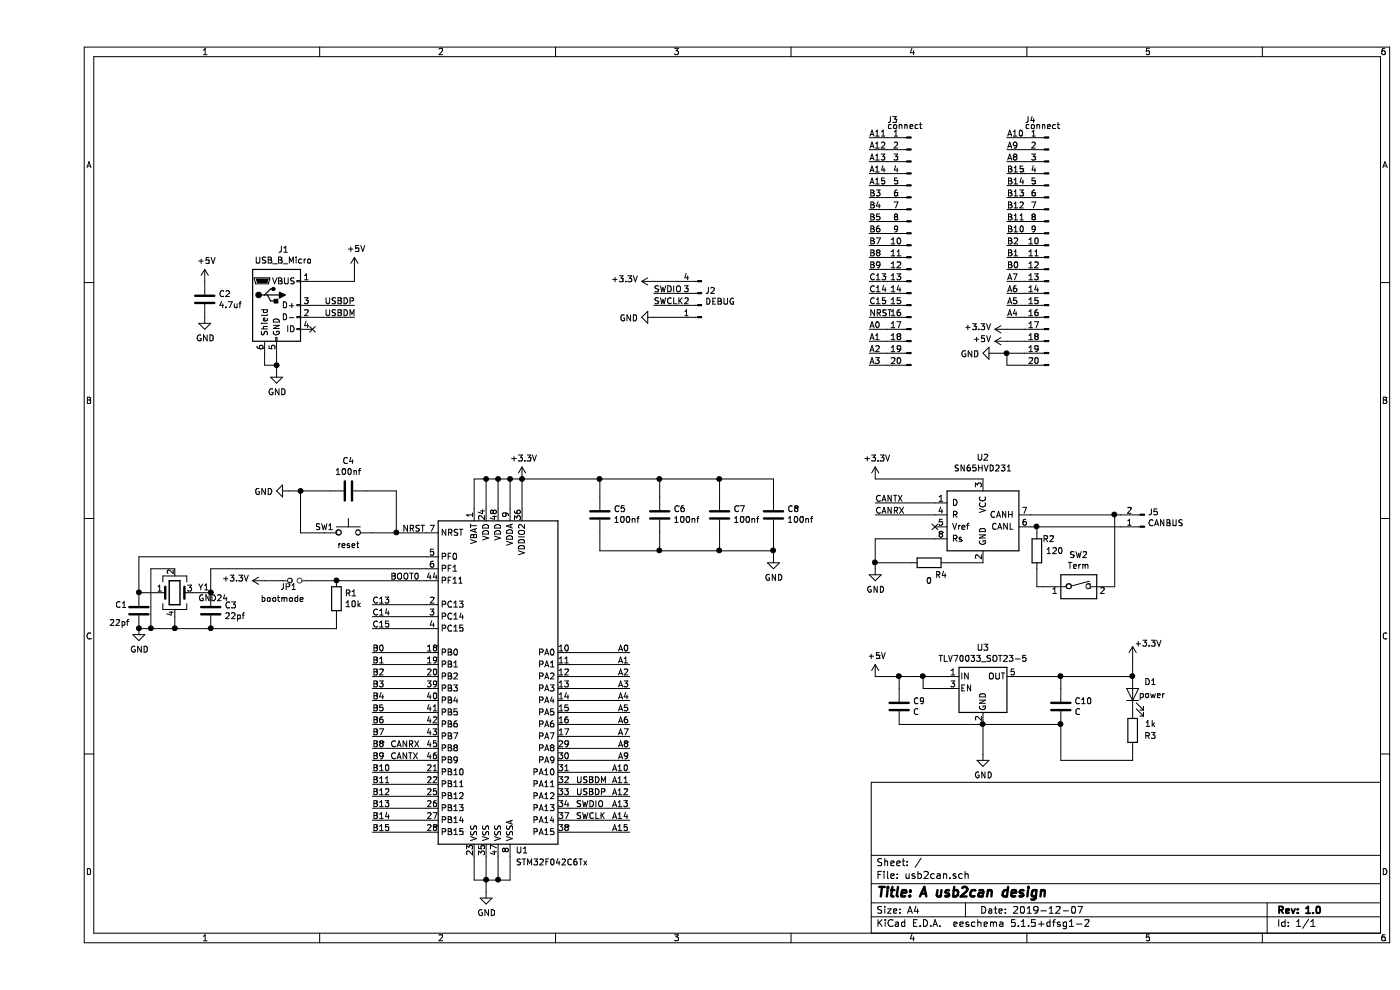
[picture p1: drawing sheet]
EESchema Schematic File Version 4
LIBS:usb2can-cache
EELAYER 30 0
EELAYER END
$Descr A4 11693 8268
encoding utf-8
Sheet 1 1
Title "A usb2can design"
Date "2019-12-07"
Rev "1.0"
Comp ""
Comment1 ""
Comment2 ""
Comment3 ""
Comment4 ""
$EndDescr
$Comp
L Switch:SW_Push SW1
U 1 1
P 2600 4450
F 0 "SW1" H 2400 4500 50  0000 C CNN
F 1 "reset" H 2600 4350 50  0000 C CNN
F 2 "Button_Switch_SMD:SW_SPST_B3U-1000P" H 2600 4650 50  0001 C CNN
F 3 "~" H 2600 4650 50  0001 C CNN
	1    2600 4450
	1    0    0    -1  
$EndComp
$Comp
L Interface_CAN_LIN:SN65HVD231 U2
U 1 1
P 7900 4300
F 0 "U2" H 7900 4781 50  0000 C CNN
F 1 "SN65HVD231" H 7900 4690 50  0000 C CNN
F 2 "Package_SO:SOIC-8_3.9x4.9mm_P1.27mm" H 7900 3800 50  0001 C CNN
F 3 "http://www.ti.com/lit/ds/symlink/sn65hvd230.pdf" H 7800 4700 50  0001 C CNN
	1    7900 4300
	1    0    0    -1  
$EndComp
$Comp
L Device:Crystal_GND24 Y1
U 1 1
P 1150 4950
F 0 "Y1" H 1344 4996 50  0000 L CNN
F 1 "GND24" H 1344 4905 50  0000 L CNN
F 2 "Crystal:Crystal_SMD_3225-4Pin_3.2x2.5mm" H 1150 4950 50  0001 C CNN
F 3 "~" H 1150 4950 50  0001 C CNN
	1    1150 4950
	1    0    0    -1  
$EndComp
$Comp
L Device:C C9
U 1 1
P 7200 5900
F 0 "C9" H 7315 5946 50  0000 L CNN
F 1 "C" H 7315 5855 50  0000 L CNN
F 2 "Capacitor_SMD:C_0603_1608Metric" H 7238 5750 50  0001 C CNN
F 3 "~" H 7200 5900 50  0001 C CNN
	1    7200 5900
	1    0    0    -1  
$EndComp
$Comp
L Device:R R2
U 1 1
P 8350 4600
F 0 "R2" H 8450 4700 50  0000 C CNN
F 1 "120" H 8500 4600 50  0000 C CNN
F 2 "Resistor_SMD:R_0603_1608Metric" V 8280 4600 50  0001 C CNN
F 3 "~" H 8350 4600 50  0001 C CNN
	1    8350 4600
	1    0    0    -1  
$EndComp
$Comp
L Regulator_Linear:TLV70033_SOT23-5 U3
U 1 1
P 7900 5750
F 0 "U3" H 7900 6092 50  0000 C CNN
F 1 "TLV70033_SOT23-5" H 7900 6001 50  0000 C CNN
F 2 "Package_TO_SOT_SMD:SOT-23-5" H 7900 6075 50  0001 C CIN
F 3 "http://www.ti.com/lit/ds/symlink/tlv700.pdf" H 7900 5800 50  0001 C CNN
	1    7900 5750
	1    0    0    -1  
$EndComp
$Comp
L power:+5V #PWR015
U 1 1
P 7000 5650
F 0 "#PWR015" H 7000 5500 50  0001 C CNN
F 1 "+5V" H 7015 5823 50  0000 C CNN
F 2 "" H 7000 5650 50  0001 C CNN
F 3 "" H 7000 5650 50  0001 C CNN
	1    7000 5650
	1    0    0    -1  
$EndComp
Wire Wire Line
	7000 5650 7200 5650
Wire Wire Line
	7600 5750 7400 5750
Wire Wire Line
	7400 5750 7400 5650
Connection ~ 7400 5650
Wire Wire Line
	7400 5650 7600 5650
$Comp
L power:GND #PWR016
U 1 1
P 7900 6300
F 0 "#PWR016" H 7900 6050 50  0001 C CNN
F 1 "GND" H 7905 6127 50  0000 C CNN
F 2 "" H 7900 6300 50  0001 C CNN
F 3 "" H 7900 6300 50  0001 C CNN
	1    7900 6300
	1    0    0    -1  
$EndComp
$Comp
L Device:C C10
U 1 1
P 8550 5900
F 0 "C10" H 8665 5946 50  0000 L CNN
F 1 "C" H 8665 5855 50  0000 L CNN
F 2 "Capacitor_SMD:C_0603_1608Metric" H 8588 5750 50  0001 C CNN
F 3 "~" H 8550 5900 50  0001 C CNN
	1    8550 5900
	1    0    0    -1  
$EndComp
Wire Wire Line
	8200 5650 8550 5650
Wire Wire Line
	7200 5750 7200 5650
Connection ~ 7200 5650
Wire Wire Line
	7200 5650 7400 5650
Connection ~ 8550 5650
Wire Wire Line
	7200 6050 7900 6050
Connection ~ 7900 6050
Wire Wire Line
	7900 6050 8550 6050
Wire Wire Line
	8550 5650 8550 5750
Wire Wire Line
	2800 4450 3000 4450
Wire Wire Line
	1450 4950 1300 4950
Wire Wire Line
	850  4950 1000 4950
$Comp
L Device:C C1
U 1 1
P 850 5100
F 0 "C1" H 650 5150 50  0000 L CNN
F 1 "22pf" H 600 5000 50  0000 L CNN
F 2 "Capacitor_SMD:C_0603_1608Metric" H 888 4950 50  0001 C CNN
F 3 "~" H 850 5100 50  0001 C CNN
	1    850  5100
	1    0    0    -1  
$EndComp
Connection ~ 850  4950
$Comp
L Device:C C3
U 1 1
P 1450 5100
F 0 "C3" H 1565 5146 50  0000 L CNN
F 1 "22pf" H 1565 5055 50  0000 L CNN
F 2 "Capacitor_SMD:C_0603_1608Metric" H 1488 4950 50  0001 C CNN
F 3 "~" H 1450 5100 50  0001 C CNN
	1    1450 5100
	1    0    0    -1  
$EndComp
Connection ~ 1450 4950
$Comp
L power:GND #PWR01
U 1 1
P 850 5250
F 0 "#PWR01" H 850 5000 50  0001 C CNN
F 1 "GND" H 855 5077 50  0000 C CNN
F 2 "" H 850 5250 50  0001 C CNN
F 3 "" H 850 5250 50  0001 C CNN
	1    850  5250
	1    0    0    -1  
$EndComp
Wire Wire Line
	1450 4750 1450 4950
Wire Wire Line
	850  4650 850  4950
$Comp
L Device:R R1
U 1 1
P 2500 5000
F 0 "R1" H 2570 5046 50  0000 L CNN
F 1 "10k" H 2570 4955 50  0000 L CNN
F 2 "Resistor_SMD:R_0603_1608Metric" V 2430 5000 50  0001 C CNN
F 3 "~" H 2500 5000 50  0001 C CNN
	1    2500 5000
	1    0    0    -1  
$EndComp
$Comp
L power:+3.3V #PWR09
U 1 1
P 4050 4000
F 0 "#PWR09" H 4050 3850 50  0001 C CNN
F 1 "+3.3V" H 4065 4173 50  0000 C CNN
F 2 "" H 4050 4000 50  0001 C CNN
F 3 "" H 4050 4000 50  0001 C CNN
	1    4050 4000
	1    0    0    -1  
$EndComp
Wire Wire Line
	850  4650 3250 4650
Wire Wire Line
	1450 4750 3250 4750
$Comp
L power:+3.3V #PWR04
U 1 1
P 1900 4850
F 0 "#PWR04" H 1900 4700 50  0001 C CNN
F 1 "+3.3V" V 1915 4978 50  0000 L CNN
F 2 "" H 1900 4850 50  0001 C CNN
F 3 "" H 1900 4850 50  0001 C CNN
	1    1900 4850
	0    -1   -1   0   
$EndComp
$Comp
L Device:Jumper_NO_Small JP1
U 1 1
P 2150 4850
F 0 "JP1" H 2100 4800 50  0000 C CNN
F 1 "bootmode" H 2050 4700 50  0000 C CNN
F 2 "Jumper:SolderJumper-2_P1.3mm_Open_TrianglePad1.0x1.5mm" H 2150 4850 50  0001 C CNN
F 3 "~" H 2150 4850 50  0001 C CNN
	1    2150 4850
	1    0    0    -1  
$EndComp
Wire Wire Line
	1450 5250 1150 5250
Connection ~ 1450 5250
Connection ~ 850  5250
Wire Wire Line
	1150 5150 1150 5250
Connection ~ 1150 5250
Wire Wire Line
	1150 5250 950  5250
Wire Wire Line
	1150 4750 950  4750
Wire Wire Line
	950  4750 950  5250
Connection ~ 950  5250
Wire Wire Line
	950  5250 850  5250
$Comp
L Device:C C4
U 1 1
P 2600 4100
F 0 "C4" V 2348 4100 50  0000 C CNN
F 1 "100nf" V 2439 4100 50  0000 C CNN
F 2 "Capacitor_SMD:C_0603_1608Metric" H 2638 3950 50  0001 C CNN
F 3 "~" H 2600 4100 50  0001 C CNN
	1    2600 4100
	0    1    1    0   
$EndComp
$Comp
L power:GND #PWR06
U 1 1
P 2100 4100
F 0 "#PWR06" H 2100 3850 50  0001 C CNN
F 1 "GND" V 2105 3972 50  0000 R CNN
F 2 "" H 2100 4100 50  0001 C CNN
F 3 "" H 2100 4100 50  0001 C CNN
	1    2100 4100
	0    1    1    0   
$EndComp
Wire Wire Line
	2750 4100 3000 4100
Wire Wire Line
	3000 4100 3000 4450
Connection ~ 3000 4450
Wire Wire Line
	3000 4450 3250 4450
Wire Wire Line
	2200 4100 2200 4450
Wire Wire Line
	2400 4450 2200 4450
Wire Wire Line
	2200 4100 2450 4100
Connection ~ 2200 4100
Wire Wire Line
	2100 4100 2200 4100
Wire Wire Line
	3650 4250 3650 4000
Wire Wire Line
	3650 4000 3750 4000
Connection ~ 3750 4000
Wire Wire Line
	3750 4000 3850 4000
Connection ~ 3850 4000
Wire Wire Line
	3850 4000 3950 4000
Wire Wire Line
	3950 4250 3950 4000
Connection ~ 3950 4000
Wire Wire Line
	3950 4000 4050 4000
Wire Wire Line
	4050 4250 4050 4000
Connection ~ 4050 4000
Wire Wire Line
	3850 4000 3850 4250
Wire Wire Line
	3750 4000 3750 4250
$Comp
L Device:C C5
U 1 1
P 4700 4300
F 0 "C5" H 4585 4254 50  0000 R CNN
F 1 "100nf" H 4585 4345 50  0000 R CNN
F 2 "Capacitor_SMD:C_0603_1608Metric" H 4738 4150 50  0001 C CNN
F 3 "~" H 4700 4300 50  0001 C CNN
	1    4700 4300
	-1   0    0    1   
$EndComp
$Comp
L Device:C C6
U 1 1
P 5200 4300
F 0 "C6" H 5085 4254 50  0000 R CNN
F 1 "100nf" H 5085 4345 50  0000 R CNN
F 2 "Capacitor_SMD:C_0603_1608Metric" H 5238 4150 50  0001 C CNN
F 3 "~" H 5200 4300 50  0001 C CNN
	1    5200 4300
	-1   0    0    1   
$EndComp
$Comp
L Device:C C7
U 1 1
P 5700 4300
F 0 "C7" H 5585 4254 50  0000 R CNN
F 1 "100nf" H 5585 4345 50  0000 R CNN
F 2 "Capacitor_SMD:C_0603_1608Metric" H 5738 4150 50  0001 C CNN
F 3 "~" H 5700 4300 50  0001 C CNN
	1    5700 4300
	-1   0    0    1   
$EndComp
$Comp
L Device:C C8
U 1 1
P 6150 4300
F 0 "C8" H 6035 4254 50  0000 R CNN
F 1 "100nf" H 6035 4345 50  0000 R CNN
F 2 "Capacitor_SMD:C_0603_1608Metric" H 6188 4150 50  0001 C CNN
F 3 "~" H 6150 4300 50  0001 C CNN
	1    6150 4300
	-1   0    0    1   
$EndComp
Wire Wire Line
	4050 4000 4700 4000
Wire Wire Line
	6150 4000 6150 4150
$Comp
L power:GND #PWR012
U 1 1
P 6150 4650
F 0 "#PWR012" H 6150 4400 50  0001 C CNN
F 1 "GND" H 6155 4477 50  0000 C CNN
F 2 "" H 6150 4650 50  0001 C CNN
F 3 "" H 6150 4650 50  0001 C CNN
	1    6150 4650
	1    0    0    -1  
$EndComp
Wire Wire Line
	6150 4450 6150 4600
Wire Wire Line
	4700 4150 4700 4000
Connection ~ 4700 4000
Wire Wire Line
	4700 4000 5200 4000
Wire Wire Line
	5200 4150 5200 4000
Connection ~ 5200 4000
Wire Wire Line
	5200 4000 5700 4000
Wire Wire Line
	5700 4150 5700 4000
Connection ~ 5700 4000
Wire Wire Line
	5700 4000 6150 4000
Wire Wire Line
	4700 4450 4700 4600
Wire Wire Line
	4700 4600 5200 4600
Connection ~ 6150 4600
Wire Wire Line
	6150 4600 6150 4650
Wire Wire Line
	5200 4450 5200 4600
Connection ~ 5200 4600
Wire Wire Line
	5200 4600 5700 4600
Wire Wire Line
	5700 4450 5700 4600
Connection ~ 5700 4600
Wire Wire Line
	5700 4600 6150 4600
Text Label 2950 4850 0    50   ~ 0
BOOT0
$Comp
L MCU_ST_STM32F0:STM32F042C6Tx U1
U 1 1
P 3850 5650
F 0 "U1" H 4050 4200 50  0000 C CNN
F 1 "STM32F042C6Tx" H 4300 4100 50  0000 C CNN
F 2 "Package_QFP:LQFP-48_7x7mm_P0.5mm" H 3350 4250 50  0001 R CNN
F 3 "http://www.st.com/st-web-ui/static/active/en/resource/technical/document/datasheet/DM00105814.pdf" H 3850 5650 50  0001 C CNN
	1    3850 5650
	1    0    0    -1  
$EndComp
Wire Wire Line
	3650 7150 3650 7350
Wire Wire Line
	3650 7350 3750 7350
Wire Wire Line
	3750 7350 3750 7150
Wire Wire Line
	3750 7350 3850 7350
Wire Wire Line
	3850 7350 3850 7150
Connection ~ 3750 7350
Wire Wire Line
	3850 7350 3950 7350
Wire Wire Line
	3950 7350 3950 7150
Connection ~ 3850 7350
$Comp
L power:GND #PWR08
U 1 1
P 3750 7450
F 0 "#PWR08" H 3750 7200 50  0001 C CNN
F 1 "GND" H 3755 7277 50  0000 C CNN
F 2 "" H 3750 7450 50  0001 C CNN
F 3 "" H 3750 7450 50  0001 C CNN
	1    3750 7450
	1    0    0    -1  
$EndComp
Wire Wire Line
	3750 7350 3750 7450
Text Label 4500 6750 0    50   ~ 0
SWDIO
Text Label 4500 6850 0    50   ~ 0
SWCLK
Text Label 4500 6550 0    50   ~ 0
USBDM
Text Label 4500 6650 0    50   ~ 0
USBDP
Wire Wire Line
	3250 6250 2800 6250
Wire Wire Line
	3250 6350 2800 6350
Text Label 2950 6250 0    50   ~ 0
CANRX
Text Label 2950 6350 0    50   ~ 0
CANTX
Wire Wire Line
	7500 4200 7000 4200
Wire Wire Line
	7500 4300 7000 4300
Text Label 7000 4200 0    50   ~ 0
CANTX
Text Label 7000 4300 0    50   ~ 0
CANRX
$Comp
L power:GND #PWR014
U 1 1
P 7000 4750
F 0 "#PWR014" H 7000 4500 50  0001 C CNN
F 1 "GND" H 7005 4577 50  0000 C CNN
F 2 "" H 7000 4750 50  0001 C CNN
F 3 "" H 7000 4750 50  0001 C CNN
	1    7000 4750
	1    0    0    -1  
$EndComp
Wire Wire Line
	7500 4500 7000 4500
Wire Wire Line
	7000 4000 7900 4000
$Comp
L power:+3.3V #PWR013
U 1 1
P 7000 4000
F 0 "#PWR013" H 7000 3850 50  0001 C CNN
F 1 "+3.3V" H 7015 4173 50  0000 C CNN
F 2 "" H 7000 4000 50  0001 C CNN
F 3 "" H 7000 4000 50  0001 C CNN
	1    7000 4000
	1    0    0    -1  
$EndComp
NoConn ~ 7500 4400
$Comp
L Connector:Conn_01x02_Male J5
U 1 1
P 9250 4400
F 0 "J5" H 9222 4282 50  0000 R CNN
F 1 "CANBUS" H 9222 4373 50  0000 R CNN
F 2 "Connector_Phoenix_MSTB:PhoenixContact_MSTBVA_2,5_2-G_1x02_P5.00mm_Vertical" H 9250 4400 50  0001 C CNN
F 3 "~" H 9250 4400 50  0001 C CNN
	1    9250 4400
	-1   0    0    1   
$EndComp
$Comp
L Switch:SW_DIP_x01 SW2
U 1 1
P 8700 4900
F 0 "SW2" H 8700 5167 50  0000 C CNN
F 1 "Term" H 8700 5076 50  0000 C CNN
F 2 "Button_Switch_THT:SW_DIP_SPSTx01_Slide_9.78x4.72mm_W7.62mm_P2.54mm" H 8700 4900 50  0001 C CNN
F 3 "~" H 8700 4900 50  0001 C CNN
	1    8700 4900
	1    0    0    -1  
$EndComp
Wire Wire Line
	8300 4300 9000 4300
Wire Wire Line
	8300 4400 8350 4400
Wire Wire Line
	8350 4750 8350 4900
Wire Wire Line
	8350 4900 8400 4900
Wire Wire Line
	8350 4450 8350 4400
Connection ~ 8350 4400
Wire Wire Line
	8350 4400 9050 4400
Connection ~ 9000 4300
Wire Wire Line
	9000 4300 9050 4300
Wire Wire Line
	9000 4300 9000 4900
$Comp
L Connector:USB_B_Micro J1
U 1 1
P 2000 2550
F 0 "J1" H 2057 3017 50  0000 C CNN
F 1 "USB_B_Micro" H 2057 2926 50  0000 C CNN
F 2 "Connector_USB:USB_Micro-B_Wuerth_629105150521" H 2150 2500 50  0001 C CNN
F 3 "~" H 2150 2500 50  0001 C CNN
	1    2000 2550
	1    0    0    -1  
$EndComp
$Comp
L power:+5V #PWR07
U 1 1
P 2650 2250
F 0 "#PWR07" H 2650 2100 50  0001 C CNN
F 1 "+5V" H 2665 2423 50  0000 C CNN
F 2 "" H 2650 2250 50  0001 C CNN
F 3 "" H 2650 2250 50  0001 C CNN
	1    2650 2250
	1    0    0    -1  
$EndComp
Wire Wire Line
	2300 2350 2650 2350
Wire Wire Line
	2650 2350 2650 2250
NoConn ~ 2300 2750
$Comp
L power:GND #PWR05
U 1 1
P 2000 3100
F 0 "#PWR05" H 2000 2850 50  0001 C CNN
F 1 "GND" H 2005 2927 50  0000 C CNN
F 2 "" H 2000 3100 50  0001 C CNN
F 3 "" H 2000 3100 50  0001 C CNN
	1    2000 3100
	1    0    0    -1  
$EndComp
Wire Wire Line
	2000 2950 2000 3050
Wire Wire Line
	1900 2950 1900 3050
Wire Wire Line
	1900 3050 2000 3050
Connection ~ 2000 3050
Wire Wire Line
	2000 3050 2000 3100
Wire Wire Line
	2300 2550 2650 2550
Wire Wire Line
	2300 2650 2650 2650
Text Label 2400 2550 0    50   ~ 0
USBDP
Text Label 2400 2650 0    50   ~ 0
USBDM
$Comp
L power:+5V #PWR02
U 1 1
P 1400 2350
F 0 "#PWR02" H 1400 2200 50  0001 C CNN
F 1 "+5V" H 1415 2523 50  0000 C CNN
F 2 "" H 1400 2350 50  0001 C CNN
F 3 "" H 1400 2350 50  0001 C CNN
	1    1400 2350
	1    0    0    -1  
$EndComp
$Comp
L power:GND #PWR03
U 1 1
P 1400 2650
F 0 "#PWR03" H 1400 2400 50  0001 C CNN
F 1 "GND" H 1405 2477 50  0000 C CNN
F 2 "" H 1400 2650 50  0001 C CNN
F 3 "" H 1400 2650 50  0001 C CNN
	1    1400 2650
	1    0    0    -1  
$EndComp
$Comp
L Device:C C2
U 1 1
P 1400 2500
F 0 "C2" H 1515 2546 50  0000 L CNN
F 1 "4.7uf" H 1515 2455 50  0000 L CNN
F 2 "Capacitor_SMD:C_0805_2012Metric" H 1438 2350 50  0001 C CNN
F 3 "~" H 1400 2500 50  0001 C CNN
	1    1400 2500
	1    0    0    -1  
$EndComp
Wire Wire Line
	2500 5250 2500 5150
Wire Wire Line
	2500 4850 3250 4850
Wire Wire Line
	1450 5250 2500 5250
Wire Wire Line
	2500 4850 2250 4850
Connection ~ 2500 4850
Wire Wire Line
	2050 4850 1900 4850
$Comp
L Device:LED D1
U 1 1
P 9150 5800
F 0 "D1" V 9250 5650 50  0000 C CNN
F 1 "power" V 9143 5636 50  0000 C CNN
F 2 "LED_SMD:LED_0603_1608Metric" H 9150 5800 50  0001 C CNN
F 3 "~" H 9150 5800 50  0001 C CNN
	1    9150 5800
	0    -1   -1   0   
$EndComp
$Comp
L Device:R R3
U 1 1
P 9150 6100
F 0 "R3" H 9000 6150 50  0000 C CNN
F 1 "1k" H 9000 6050 50  0000 C CNN
F 2 "Resistor_SMD:R_0603_1608Metric" V 9080 6100 50  0001 C CNN
F 3 "~" H 9150 6100 50  0001 C CNN
	1    9150 6100
	-1   0    0    1   
$EndComp
$Comp
L power:+3.3V #PWR020
U 1 1
P 9150 5500
F 0 "#PWR020" H 9150 5350 50  0001 C CNN
F 1 "+3.3V" H 9165 5628 50  0000 L CNN
F 2 "" H 9150 5500 50  0001 C CNN
F 3 "" H 9150 5500 50  0001 C CNN
	1    9150 5500
	1    0    0    -1  
$EndComp
Wire Wire Line
	9150 5500 9150 5650
Wire Wire Line
	9150 6250 9150 6350
Wire Wire Line
	7900 6050 7900 6300
Connection ~ 9150 5650
Wire Wire Line
	9150 6350 8550 6350
Wire Wire Line
	8550 6350 8550 6050
Connection ~ 8550 6050
Wire Wire Line
	8550 5650 9150 5650
Wire Wire Line
	2800 6150 3250 6150
Wire Wire Line
	2800 6050 3250 6050
Wire Wire Line
	2800 5950 3250 5950
Wire Wire Line
	2800 5850 3250 5850
Wire Wire Line
	2800 5750 3250 5750
Wire Wire Line
	2800 5650 3250 5650
Wire Wire Line
	2800 5550 3250 5550
Wire Wire Line
	2800 5450 3250 5450
Wire Wire Line
	2800 5250 3250 5250
Wire Wire Line
	2800 5150 3250 5150
Wire Wire Line
	2800 5050 3250 5050
Wire Wire Line
	2800 6450 3250 6450
Wire Wire Line
	2800 6550 3250 6550
Wire Wire Line
	2800 6650 3250 6650
Wire Wire Line
	2800 6750 3250 6750
Wire Wire Line
	2800 6850 3250 6850
Wire Wire Line
	2800 6950 3250 6950
Wire Wire Line
	4450 6550 4950 6550
Wire Wire Line
	4450 6650 4950 6650
Wire Wire Line
	4450 6750 4950 6750
Wire Wire Line
	4450 6850 4950 6850
Wire Wire Line
	4450 6950 4950 6950
Wire Wire Line
	4450 6450 4950 6450
Wire Wire Line
	4450 6350 4950 6350
Wire Wire Line
	4450 6250 4950 6250
Wire Wire Line
	4450 6150 4950 6150
Wire Wire Line
	4450 6050 4950 6050
Wire Wire Line
	4450 5950 4950 5950
Wire Wire Line
	4450 5850 4950 5850
Wire Wire Line
	4450 5750 4950 5750
Wire Wire Line
	4450 5650 4950 5650
Wire Wire Line
	4450 5550 4950 5550
Wire Wire Line
	4450 5450 4950 5450
Text Label 2800 5050 0    50   ~ 0
C13
Text Label 2800 5150 0    50   ~ 0
C14
Text Label 2800 5250 0    50   ~ 0
C15
Text Label 2800 5450 0    50   ~ 0
B0
Text Label 2800 5550 0    50   ~ 0
B1
Text Label 2800 5650 0    50   ~ 0
B2
Text Label 2800 5750 0    50   ~ 0
B3
Text Label 2800 5850 0    50   ~ 0
B4
Text Label 2800 5950 0    50   ~ 0
B5
Text Label 2800 6050 0    50   ~ 0
B6
Text Label 2800 6150 0    50   ~ 0
B7
Text Label 2800 6250 0    50   ~ 0
B8
Text Label 2800 6350 0    50   ~ 0
B9
Text Label 2800 6450 0    50   ~ 0
B10
Text Label 2800 6550 0    50   ~ 0
B11
Text Label 2800 6650 0    50   ~ 0
B12
Text Label 2800 6750 0    50   ~ 0
B13
Text Label 2800 6850 0    50   ~ 0
B14
Text Label 2800 6950 0    50   ~ 0
B15
Text Label 4800 6950 0    50   ~ 0
A15
Text Label 4800 6850 0    50   ~ 0
A14
Text Label 4800 6750 0    50   ~ 0
A13
Text Label 4800 6650 0    50   ~ 0
A12
Text Label 4800 6550 0    50   ~ 0
A11
Text Label 4800 6450 0    50   ~ 0
A10
Text Label 4850 6350 0    50   ~ 0
A9
Text Label 4850 5450 0    50   ~ 0
A0
Text Label 4850 5550 0    50   ~ 0
A1
Text Label 4850 5650 0    50   ~ 0
A2
Text Label 4850 5750 0    50   ~ 0
A3
Text Label 4850 5850 0    50   ~ 0
A4
Text Label 4850 5950 0    50   ~ 0
A5
Text Label 4850 6050 0    50   ~ 0
A6
Text Label 4850 6150 0    50   ~ 0
A7
Text Label 4850 6250 0    50   ~ 0
A8
Text Label 3050 4450 0    50   ~ 0
NRST
$Comp
L Connector:Conn_01x20_Male J3
U 1 1
P 7300 2050
F 0 "J3" H 7500 3100 50  0000 R CNN
F 1 "connect" H 7500 3050 50  0000 R CNN
F 2 "Connector_PinHeader_2.54mm:PinHeader_1x20_P2.54mm_Vertical" H 7300 2050 50  0001 C CNN
F 3 "~" H 7300 2050 50  0001 C CNN
	1    7300 2050
	-1   0    0    -1  
$EndComp
Wire Wire Line
	7100 1150 6950 1150
Wire Wire Line
	7100 1250 6950 1250
Wire Wire Line
	7100 1350 6950 1350
Wire Wire Line
	7100 1450 6950 1450
Wire Wire Line
	7100 1550 6950 1550
Wire Wire Line
	7100 1650 6950 1650
Wire Wire Line
	7100 1750 6950 1750
Wire Wire Line
	7100 1850 6950 1850
Wire Wire Line
	7100 1950 6950 1950
Wire Wire Line
	6950 2050 7100 2050
Wire Wire Line
	7100 2150 6950 2150
Wire Wire Line
	7100 2250 6950 2250
Wire Wire Line
	7100 2350 6950 2350
Wire Wire Line
	7100 2450 6950 2450
Wire Wire Line
	7100 2550 6950 2550
Wire Wire Line
	7100 2650 6950 2650
Wire Wire Line
	7100 2750 6950 2750
Wire Wire Line
	7100 2850 6950 2850
Wire Wire Line
	7100 2950 6950 2950
Wire Wire Line
	7100 3050 6950 3050
$Comp
L Connector:Conn_01x20_Male J4
U 1 1
P 8450 2050
F 0 "J4" H 8650 3100 50  0000 R CNN
F 1 "connect" H 8650 3050 50  0000 R CNN
F 2 "Connector_PinHeader_2.54mm:PinHeader_1x20_P2.54mm_Vertical" H 8450 2050 50  0001 C CNN
F 3 "~" H 8450 2050 50  0001 C CNN
	1    8450 2050
	-1   0    0    -1  
$EndComp
Wire Wire Line
	8250 1150 8100 1150
Wire Wire Line
	8250 1250 8100 1250
Wire Wire Line
	8250 1350 8100 1350
Wire Wire Line
	8250 1450 8100 1450
Wire Wire Line
	8250 1550 8100 1550
Wire Wire Line
	8250 1650 8100 1650
Wire Wire Line
	8250 1750 8100 1750
Wire Wire Line
	8250 1850 8100 1850
Wire Wire Line
	8250 1950 8100 1950
Wire Wire Line
	8100 2050 8250 2050
Wire Wire Line
	8250 2150 8100 2150
Wire Wire Line
	8250 2250 8100 2250
Wire Wire Line
	8250 2350 8100 2350
Wire Wire Line
	8250 2450 8100 2450
Wire Wire Line
	8250 2550 8100 2550
Wire Wire Line
	8250 2650 8100 2650
Wire Wire Line
	8250 2750 8100 2750
Wire Wire Line
	8250 2850 8100 2850
Wire Wire Line
	8250 2950 8100 2950
Wire Wire Line
	8250 3050 8100 3050
Text Label 6950 2750 0    50   ~ 0
A0
Text Label 6950 2850 0    50   ~ 0
A1
Text Label 6950 2950 0    50   ~ 0
A2
Text Label 6950 3050 0    50   ~ 0
A3
Text Label 8100 2650 0    50   ~ 0
A4
Text Label 8100 2550 0    50   ~ 0
A5
Text Label 8100 2450 0    50   ~ 0
A6
Text Label 8100 2350 0    50   ~ 0
A7
Text Label 8100 1350 0    50   ~ 0
A8
Text Label 8100 1250 0    50   ~ 0
A9
Text Label 8100 1150 0    50   ~ 0
A10
Text Label 6950 1150 0    50   ~ 0
A11
Text Label 6950 1250 0    50   ~ 0
A12
Text Label 6950 1350 0    50   ~ 0
A13
Text Label 6950 1450 0    50   ~ 0
A14
Text Label 6950 1550 0    50   ~ 0
A15
Text Label 8100 2250 0    50   ~ 0
B0
Text Label 8100 2150 0    50   ~ 0
B1
Text Label 6950 1650 0    50   ~ 0
B3
Text Label 6950 1750 0    50   ~ 0
B4
Text Label 6950 1850 0    50   ~ 0
B5
Text Label 6950 1950 0    50   ~ 0
B6
Text Label 6950 2050 0    50   ~ 0
B7
Text Label 6950 2150 0    50   ~ 0
B8
Text Label 6950 2250 0    50   ~ 0
B9
Text Label 8100 1950 0    50   ~ 0
B10
Text Label 8100 1850 0    50   ~ 0
B11
Text Label 8100 1750 0    50   ~ 0
B12
Text Label 8100 1650 0    50   ~ 0
B13
Text Label 8100 1550 0    50   ~ 0
B14
Text Label 8100 1450 0    50   ~ 0
B15
Text Label 6950 2350 0    50   ~ 0
C13
Text Label 6950 2450 0    50   ~ 0
C14
Text Label 6950 2550 0    50   ~ 0
C15
Text Label 6950 2650 0    50   ~ 0
NRST
$Comp
L power:+3.3V #PWR018
U 1 1
P 8100 2750
F 0 "#PWR018" H 8100 2600 50  0001 C CNN
F 1 "+3.3V" V 8115 2878 50  0000 L CNN
F 2 "" H 8100 2750 50  0001 C CNN
F 3 "" H 8100 2750 50  0001 C CNN
	1    8100 2750
	0    -1   -1   0   
$EndComp
$Comp
L power:+5V #PWR019
U 1 1
P 8100 2850
F 0 "#PWR019" H 8100 2700 50  0001 C CNN
F 1 "+5V" V 8115 2978 50  0000 L CNN
F 2 "" H 8100 2850 50  0001 C CNN
F 3 "" H 8100 2850 50  0001 C CNN
	1    8100 2850
	0    -1   -1   0   
$EndComp
$Comp
L power:GND #PWR017
U 1 1
P 8000 2950
F 0 "#PWR017" H 8000 2700 50  0001 C CNN
F 1 "GND" V 8005 2822 50  0000 R CNN
F 2 "" H 8000 2950 50  0001 C CNN
F 3 "" H 8000 2950 50  0001 C CNN
	1    8000 2950
	0    1    1    0   
$EndComp
Wire Wire Line
	8100 2950 8100 3050
Connection ~ 8100 2950
Wire Wire Line
	8000 2950 8100 2950
$Comp
L Connector:Conn_01x04_Male J2
U 1 1
P 5550 2550
F 0 "J2" H 5522 2432 50  0000 R CNN
F 1 "DEBUG" H 5522 2523 50  0000 R CNN
F 2 "Connector_PinHeader_2.54mm:PinHeader_1x04_P2.54mm_Vertical" H 5550 2550 50  0001 C CNN
F 3 "~" H 5550 2550 50  0001 C CNN
	1    5550 2550
	-1   0    0    1   
$EndComp
Wire Wire Line
	5350 2350 5150 2350
Wire Wire Line
	5350 2450 5150 2450
Wire Wire Line
	5350 2550 5150 2550
Wire Wire Line
	5350 2650 5150 2650
Text Label 5150 2450 0    50   ~ 0
SWDIO
Text Label 5150 2550 0    50   ~ 0
SWCLK
$Comp
L power:+3.3V #PWR010
U 1 1
P 5150 2350
F 0 "#PWR010" H 5150 2200 50  0001 C CNN
F 1 "+3.3V" V 5165 2478 50  0000 L CNN
F 2 "" H 5150 2350 50  0001 C CNN
F 3 "" H 5150 2350 50  0001 C CNN
	1    5150 2350
	0    -1   -1   0   
$EndComp
$Comp
L power:GND #PWR011
U 1 1
P 5150 2650
F 0 "#PWR011" H 5150 2400 50  0001 C CNN
F 1 "GND" V 5155 2522 50  0000 R CNN
F 2 "" H 5150 2650 50  0001 C CNN
F 3 "" H 5150 2650 50  0001 C CNN
	1    5150 2650
	0    1    1    0   
$EndComp
$Comp
L Device:R R4
U 1 1
P 7450 4700
F 0 "R4" V 7550 4800 50  0000 C CNN
F 1 "0" V 7600 4700 50  0000 C CNN
F 2 "Resistor_SMD:R_0603_1608Metric" V 7380 4700 50  0001 C CNN
F 3 "~" H 7450 4700 50  0001 C CNN
	1    7450 4700
	0    1    1    0   
$EndComp
Wire Wire Line
	7000 4500 7000 4700
Wire Wire Line
	7600 4700 7900 4700
Wire Wire Line
	7300 4700 7000 4700
Connection ~ 7000 4700
Wire Wire Line
	7000 4700 7000 4750
Text Label 8100 2050 0    50   ~ 0
B2
$EndSCHEMATC
